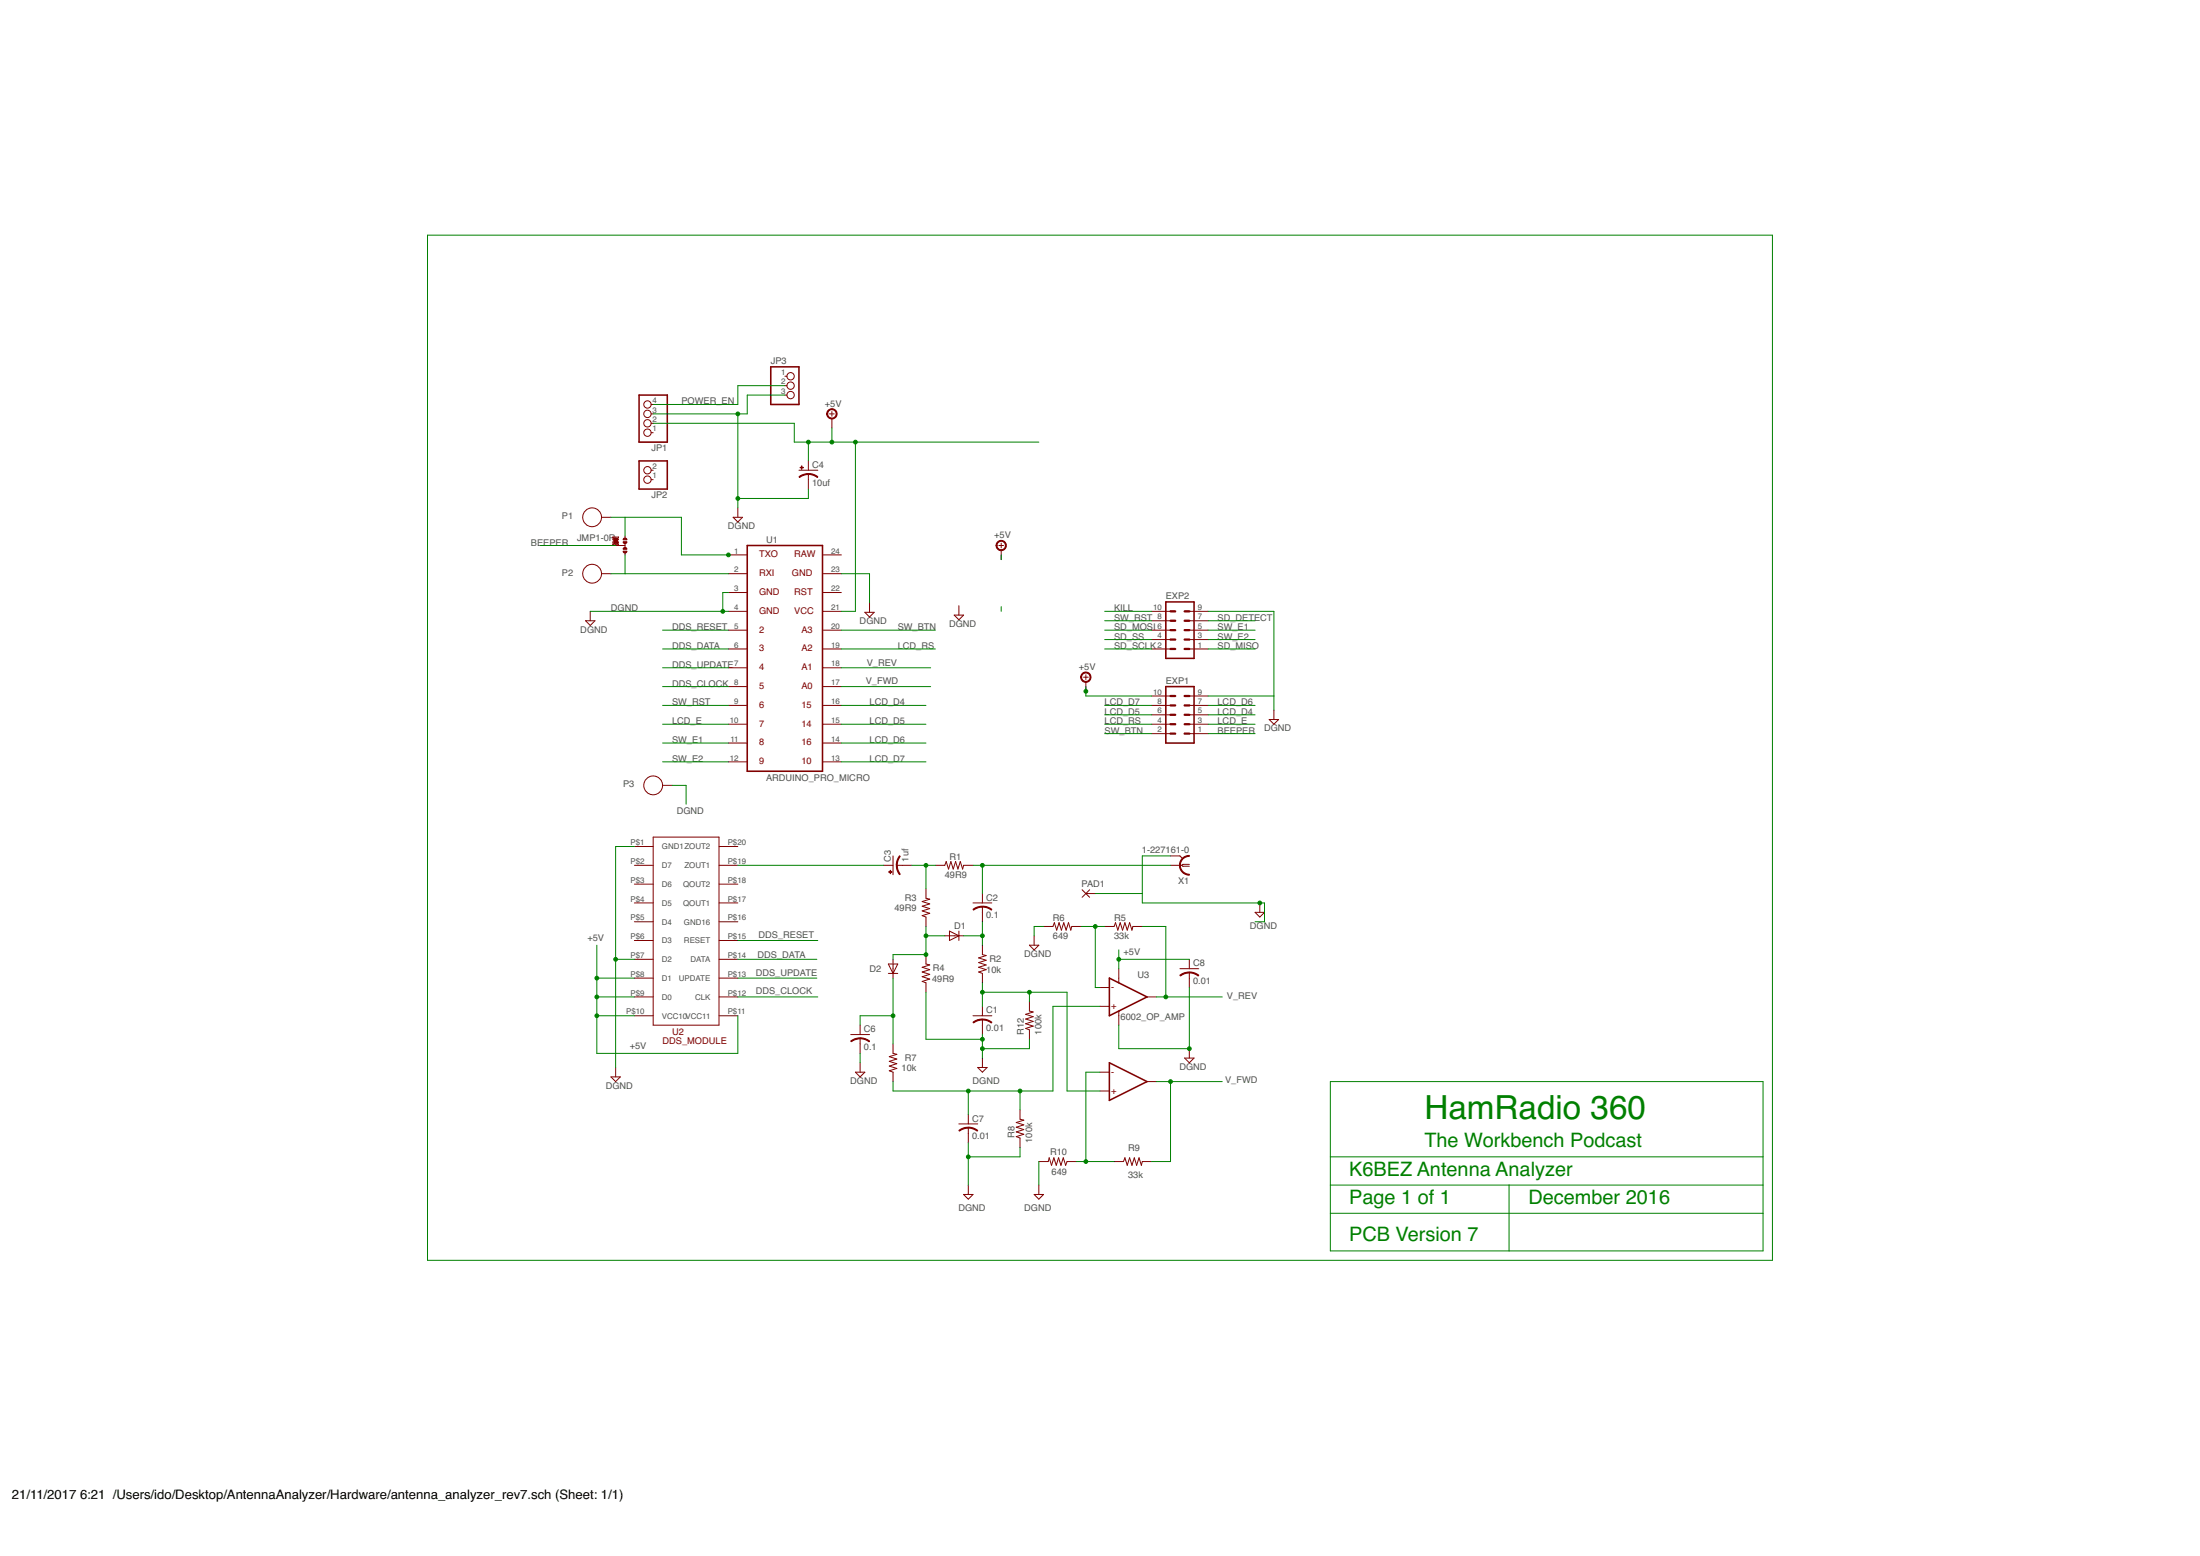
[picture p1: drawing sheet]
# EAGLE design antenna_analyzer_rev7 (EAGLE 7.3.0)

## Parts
C1  0.01  C-US025-025X050  [C025-025X050]
C2  0.1  C-US025-025X050  [C025-025X050]
C3  1uf  CPOL-USE1.8-4  [E1,8-4]
C4  10uf  CPOL-USE1.8-4  [E1,8-4]
C6  0.1  C-US025-025X050  [C025-025X050]
C7  0.01  C-US025-025X050  [C025-025X050]
C8  0.01  C-US025-025X050  [C025-025X050]
D1  AA143  1N4148DO35-7  [DO35-7]
D2  AA143  1N4148DO35-7  [DO35-7]
EXP1  MA05-2  [MA05-2]
EXP2  MA05-2  [MA05-2]
JMP1  0R-JUMPA  [A0R-JMP]
JP1  PINHD-1X4  [1X04]
JP2  PINHD-1X2  [1X02]
JP3  PINHD-1X3  [1X03]
P1  SOLDER_PAD_35_HOLE  [SOLDER_PAD_35_HOLE]
P2  SOLDER_PAD_35_HOLE  [SOLDER_PAD_35_HOLE]
P3  SOLDER_PAD_35_HOLE  [SOLDER_PAD_35_HOLE]
PAD1  1,6/0,9  [1,6/0,9]
R1  49R9  R-US_0207/10  [0207/10]
R2  10k  R-US_0207/10  [0207/10]
R3  49R9  R-US_0207/10  [0207/10]
R4  49R9  R-US_0207/10  [0207/10]
R5  33k  R-US_0207/10  [0207/10]
R6  649  R-US_0207/10  [0207/10]
R7  10k  R-US_0207/10  [0207/10]
R8  100k  R-US_0207/10  [0207/10]
R9  33k  R-US_0207/10  [0207/10]
R10  649  R-US_0207/10  [0207/10]
R12  100k  R-US_0207/10  [0207/10]
U1  ARDUINO_PRO_MICRO  [ARDUINO_PRO_MICRO]
U2  AD9850_MOD  [DDS_DIL]
U3  6002_OP_AMP  [OP_AMP_8_PIN]
X1  1-227161-0  [AMP_227161]

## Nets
+5V: C4.+ C8.1 EXP1.10 JP1.2 U1.21 U2.P$8(D1) U2.P$9(D0) U2.P$10(VCC10) U2.P$11(VCC11) U3.8(VCC+)
BEEPER: EXP1.1 JMP1.2
DDS_CLOCK: U1.8 U2.P$12(CLK)
DDS_DATA: U1.6 U2.P$14(DATA)
DDS_RESET: U1.5 U2.P$15(RESET)
DDS_UPDATE: U1.7 U2.P$13(UPDATE)
DGND: C1.2 C4.- C6.2 C7.2 C8.2 EXP1.9 EXP2.9 JP1.3 JP3.3 P3.1 PAD1.1(P) R4.1 R6.1 R8.1 R10.2 R12.1 U1.3 U1.4 U1.23 U2.P$1(GND1) U2.P$7(D2) U3.4(VCC-) X1.2
KILL: EXP2.10
LCD_D4: EXP1.5 U1.16
LCD_D5: EXP1.6 U1.15
LCD_D6: EXP1.7 U1.14
LCD_D7: EXP1.8 U1.13
LCD_E: EXP1.3 U1.10
LCD_RS: EXP1.4 U1.19
N$1: JMP1.1 P1.1 U1.1
N$2: C6.1 D2.C R7.2
N$3: C3.+ U2.P$19(ZOUT1)
N$5: C3.- R1.1 R3.2
N$6: D1.A D2.A R3.1 R4.2
N$7: C2.1 R1.2 X1.1
N$8: JMP1.3 P2.1 U1.2
N$9: C2.2 D1.C R2.2
N$10: C1.1 R2.1 R12.2 U3.5(IN+2)
N$11: C7.1 R7.1 R8.2 U3.3(IN+1)
N$13: R9.1 R10.1 U3.6(IN-2)
N$17: R5.1 R6.2 U3.2(IN-1)
POWER_EN: JP1.4 JP3.2
SD_DETECT: EXP2.7
SD_MISO: EXP2.1
SD_MOSI: EXP2.6
SD_SCLK: EXP2.2
SD_SS: EXP2.4
SW_BTN: EXP1.2 U1.20
SW_E1: EXP2.5 U1.11
SW_E2: EXP2.3 U1.12
SW_RST: EXP2.8 U1.9
V_FWD: R9.2 U1.17 U3.7(OUT2)
V_REV: R5.2 U1.18 U3.1(OUT1)
Unconnected: JP1.1 JP2.1 JP2.2 JP3.1 U1.22 U1.24 U2.P$2(D7) U2.P$3(D6) U2.P$4(D5) U2.P$5(D4) U2.P$6(D3) U2.P$16(GND16) U2.P$17(QOUT1) U2.P$18(QOUT2) U2.P$20(ZOUT2)

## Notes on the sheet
- HamRadio 360
- The Workbench Podcast
- K6BEZ Antenna Analyzer
- Page 1 of 1              December 2016
- PCB Version 7
